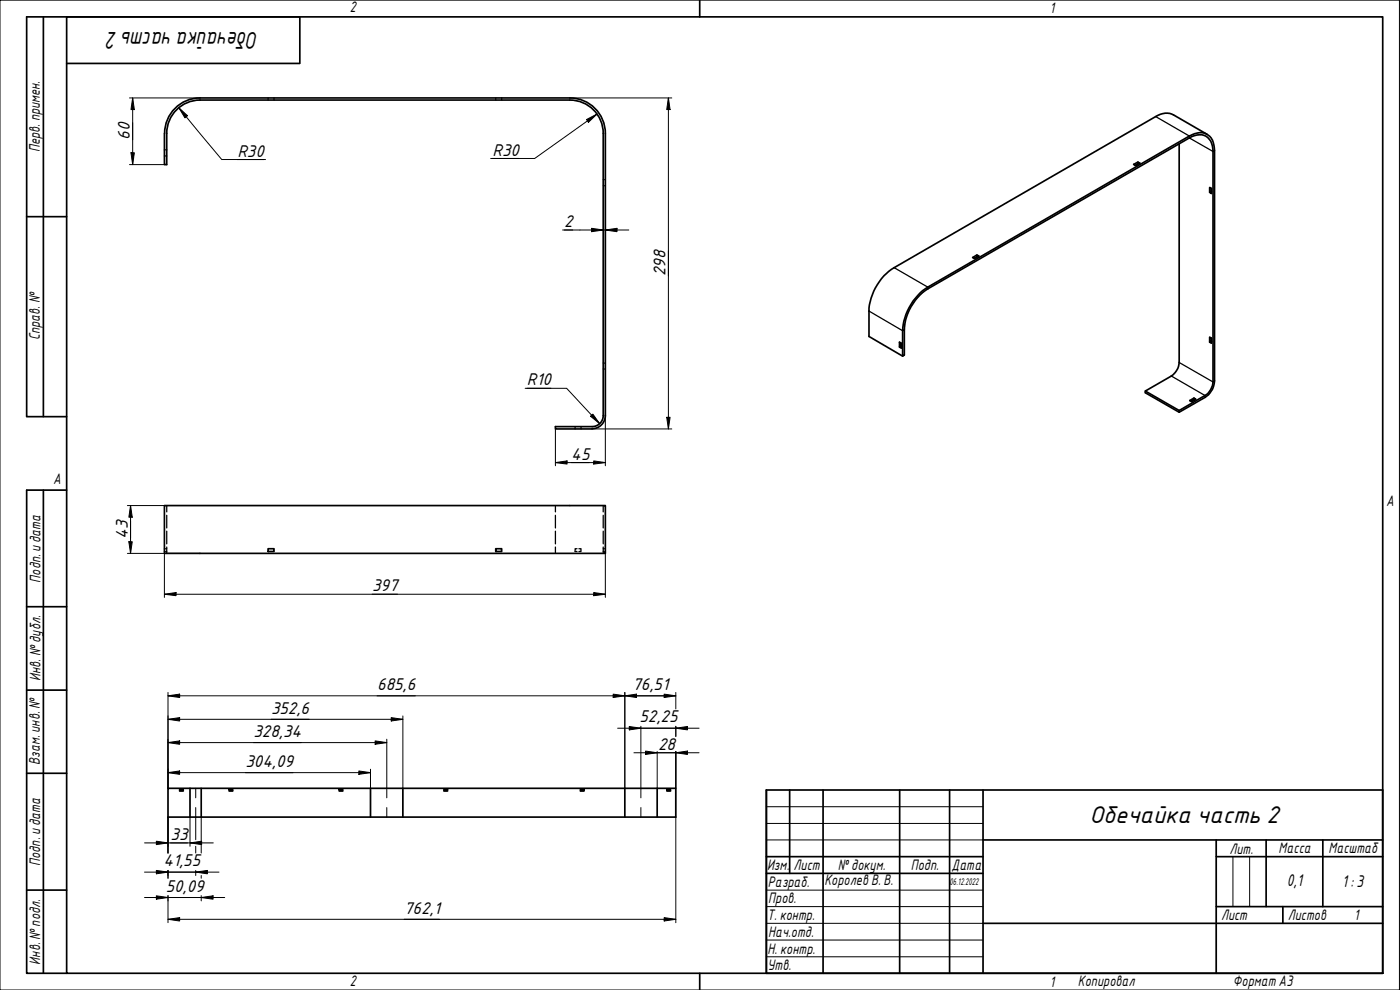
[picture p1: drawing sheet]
<svg xmlns="http://www.w3.org/2000/svg" width="420mm" height="297mm" viewBox="0 0 420 297" stroke-linecap="round" stroke-linejoin="round" font-family="sans-serif">
<g fill="none" stroke="#000" stroke-width=".38">
<path d="M80.5 29.4v.2M80.5 29.8v.2M82.2 29.4v.2M82.2 29.8v.2M148.8 29.4v.2M148.8 29.8v.2M150.6 29.4v.2M150.6 29.8v.2M49.3 46.8h.3M49.3 44.9h.3M49.8 46.8h.2M49.8 44.9h.2"/>
<path d="M181 53.9h.2M181 55.7h.2M181.5 53.9h.2M181.5 55.7h.2M181 109h.2M181 110.7h.2M181.5 109h.2M181.5 110.7h.2M172.6 128v.3M172.6 128.4v.3M174.4 128v.3M174.4 128.4v.3"/>
<path d="M50 151.7v1.9M50 154.6v3.8M50 159.4v3.8M166.7 151.7v1.9M166.7 154.6v3.8M166.7 159.4v3.8M181 151.7v1.9M181 154.6v3.8M181 159.4v3.8M49.3 165.5h.3M49.3 164.6h.3M49.8 165.5h.2"/>
<path d="M49.8 164.6h.2M50 164.1v1.9M166.7 164.1v1.9M172.6 165.1v.4h.6M173.2 164.6h-.6v.3M173.7 164.6h.7v.3M174.4 165.1v.4h-.7M181 165.5h.2M181 164.6h.2M181 164.1v1.9M181.5 165.5h.2M181.5 164.6h.2"/>
</g>
<g fill="none" stroke="#000" stroke-width=".51">
<path d="M171 29.4h-111a10.6 10.6 0 0 0-10.6 10.6M171 30h-111a10 10 0 0 0-10 10M171 30a10 10 0 0 1 10 10M171 29.4a10.6 10.6 0 0 1 10.7 10.6M49.3 40.1v9.3h.7v-9.3M181 40.1v84.6a3.3 3.3 0 0 1-3.3 3.3h-11v.7l11-.1a4 4 0 0 0 4-3.9v-84.6M341.5 48.6l-1.3 .7 .6 .4 1.3-.8-.6-.3 .1 .6M341.5 49.1l-.8 .5M353.9 43.2v65.6a5.4 5.4 0 0 1-2.4 4l-7.8 4.5 10.2 5.9 7.7-4.5a5.2 5.2 0 0 0 2.4-4.1v-69.1a4.3 4.3 0 0 0-4.7-5l-2.4 .9-78.5 45.3a15.6 15.6 0 0 0-7 12.2v7.6l-.5 .4v-7.7a16.8 16.8 0 0 1 7.5-13l78.5-45.4a5 5 0 0 1 6.1 .1 6.2 6.2 0 0 1 1.5 4.3v69.1a6 6 0 0 1-2.9 4.9l-7.7 4.5v-.5M362.3 40.3l-10.1-5.8a5.2 5.2 0 0 0-5.4 .5l-78.4 45.3a16.5 16.5 0 0 0-7.6 13v7.7l10.1 5.9M363.5 56.5v1M363.6 57.5l-.6 .2v-1.5l.6 .4v1.5l-.6-.4"/>
<path d="M293.2 76.5l-1.3 .8 .6 .3 1.3-.8-.6-.3v.6M293.2 77.1l-.8 .4M270.4 102.9v1l-.5 .2v-1.4l.6 .3v1.4l-.6-.3M270.4 103.9h.1M343.7 117.3v.5l10.2 5.9M358.3 119.4l.6 .4-1.3 .7-.5-.3 1.2-.8v.6l-.8 .4M363.5 101.4v.9M363.6 102.4l-.6 .3v-1.6l.6 .4v1.5l-.6-.3M358.3 120l.1 .1M49.3 151.7h132.4v14.3h-132.4zM80.5 164.6h1.7v.9h-1.7zM148.8 164.6h1.8v.9h-1.8z"/>
<path d="M50.4 236.5h152.4v8.7h-152.4zM53.9 236.9h1.1v.4h-1.1zM68.8 236.9h1v.4h-1zM101.8 236.9h1.1v.4h-1.1zM133.2 236.9h1.1v.4h-1.1zM174.2 236.9h1.1v.4h-1.1zM200.2 236.9h1v.4h-1z"/>
</g>
<path d="M346.8 35l10.1 5.8v.6l7.1 4.1 .5-.3M260.8 93.3l10.1 5.9 .5-.3M268.4 80.3l10 5.9v.5M351.5 112.8l10.1 5.9v.5M353.9 108.8l10.1 5.8 .5-.3" fill="none" stroke="#000" stroke-width=".38"/>
<path d="M57 236.5v8.7M60.4 236.5v8.7M111.2 236.5v8.7M120.9 236.5v8.7M187.5 236.5v8.7M197.2 236.5v8.7" fill="none" stroke="#000" stroke-width=".51"/>
<path d="M58.7 236.5v2.9M116.1 236.5v2.9M192.3 236.5v2.9M58.7 242.3v2.9M116.1 242.3v2.9M192.3 242.3v2.9" fill="none" stroke="#000" stroke-width=".3"/>
<path d="M20 5.1h395v286.9h-395zM210 0v5.1M210 292v5" fill="none" stroke="#000" stroke-width=".51"/>
<path d="M0 0h420v297h-420z" fill="none" stroke="#000" stroke-width=".3"/>
<g fill="none" stroke="#000" stroke-width=".51">
<path d="M230 237h185v55h-185zM237 237v25.1M247 237v55M270 237v55M285 237v55M295 237v55M230 257h65M295 252h120M365 257h50M365 252v40M380 252v20M397 252v20"/>
<path d="M230 262.1h65M295 277h120M365 272h50M385 272v5"/>
</g>
<path d="M230 242h65M230 247.1h65M230 252h65M370 257v15M375 257v15M230 267.1h65M230 272h65M230 277h65M230 282.1h65M230 287.1h65" fill="none" stroke="#000" stroke-width=".3"/>
<path d="M13 5.1v119.9M20 19h70v-13.9h-82v119.9h12M8 65h12M13 147.1v144.9M20 147.1h-12v144.9h12M8 182h12M8 207.1h12M8 232h12M8 267.1h12" fill="none" stroke="#000" stroke-width=".51"/>
<g fill="none" stroke="#000" stroke-width=".3">
<path d="M38.9 29.4h21.1M39.8 29.4l.5 3.5h-1zM39.8 29.4v20M53.7 32.3l2.6 2.4-.8 .7zM53.7 32.3l12.8 15.6h13.2M171 29.4h30.6M176 35.9l3.2-1.7-2.6 2.5zM179.2 34.2l-18.7 13.3h-13.2M200.6 29.4l.5 3.5h-1zM200.6 29.4v99.3M38.9 49.4h10.4M39.3 45.8h1l-.5 3.6z"/>
<path d="M71.2 47.9h8M147.8 47.5h8M168.8 69h19.9M177.5 68.5l3.5 .5-3.5 .5zM181.7 69l3.5-.5v1zM157.6 116.5h12.5l9.9 10.6M158.1 116.5h7.3M166.7 138.8l3.5-.5v.9zM166.7 138.8h15M166.7 128.7v11M177.2 124.9l.7-.6 2.1 2.8zM177.7 128.7h23.9"/>
<path d="M178.2 138.3l3.5 .5-3.5 .4zM181.7 124.7v15M200.1 125.2h1l-.5 3.5zM38.2 151.7h21.8M39.2 151.7l.5 3.5h-1zM39.2 151.7v14.3M38.2 166h21.8M38.7 162.5h1l-.5 3.5zM49.3 178.3l3.5-.5v.9zM49.3 178.3h132.4M49.3 166v13.2M178.2 177.8l3.5 .5-3.5 .4z"/>
<path d="M181.7 166v13.2M50.4 215.8l3.5-.5v1zM50.4 208.8l3.5-.5v1zM50.4 207.8v28.7M50.4 215.8h70.5M50.4 208.8h152.4M117.4 215.3l3.5 .5-3.5 .5zM120.9 214.8v21.7M184 208.3l3.5 .5-3.5 .5zM185.4 218.5h24.4M187.5 208.8l3.5-.5v1zM187.5 207.8v28.7"/>
<path d="M188.8 218l3.5 .5-3.5 .5zM192.3 217.9v18.6M199.3 208.3l3.5 .5-3.5 .5zM202.8 218.5l3.5-.5v1zM202.8 207.8v4.9M202.8 217.9v3.1M50.4 231.8l3.5-.5v1zM50.4 222.8l3.5-.5v1zM50.4 231.8h60.8M50.4 222.8h65.7M107.7 231.3l3.5 .5-3.5 .5zM111.2 230.8v5.7"/>
<path d="M112.6 222.3l3.5 .5-3.5 .5zM116.1 221.8v14.7M190.2 225.9h19.6M193.7 225.3l3.5 .6-3.5 .5zM197.2 225.5v11M202.8 225.9l3.5-.6v1.1zM202.8 225.5v11M43.4 252.9h20.6M46.9 252.4l3.5 .5-3.5 .5zM50.4 245.2v10.8M57 252.9l3.5-.5v1zM57 245.2v8.7"/>
<path d="M58.7 245.2v6.8M58.7 253.9v2.1M60.4 245.2v10.8M202.8 245.2v31.6M43.4 261.7h22.3M43.4 269.3h24M46.9 261.2l3.5 .5-3.5 .5zM46.9 268.8l3.5 .5-3.5 .5zM50.4 275.8l3.5-.5v1zM50.4 261.2v2.3M50.4 268.7v8.1M50.4 275.8h152.4"/>
<path d="M58.7 261.7l3.5-.5v1zM58.7 261.2v1.5M60.4 269.3l3.5-.5v1zM60.4 262.7v.8M60.4 268.7v1.6M199.3 275.3l3.5 .5-3.5 .5z"/>
</g>
<g fill="#000">
<path d="M39.8 29.4l.5 3.5h-1z" fill-rule="evenodd"/>
<path d="M53.7 32.3l2.6 2.4-.8 .7z" fill-rule="evenodd"/>
<path d="M176 35.9l3.2-1.7-2.6 2.5z" fill-rule="evenodd"/>
<path d="M200.6 29.4l.5 3.5h-1z" fill-rule="evenodd"/>
<path d="M39.3 45.8h1l-.5 3.6z" fill-rule="evenodd"/>
<path d="M177.5 68.5l3.5 .5-3.5 .5z" fill-rule="evenodd"/>
<path d="M181.7 69l3.5-.5v1z" fill-rule="evenodd"/>
<path d="M166.7 138.8l3.5-.5v.9z" fill-rule="evenodd"/>
<path d="M177.2 124.9l.7-.6 2.1 2.8z" fill-rule="evenodd"/>
<path d="M178.2 138.3l3.5 .5-3.5 .4z" fill-rule="evenodd"/>
<path d="M200.1 125.2h1l-.5 3.5z" fill-rule="evenodd"/>
<path d="M39.2 151.7l.5 3.5h-1z" fill-rule="evenodd"/>
<path d="M38.7 162.5h1l-.5 3.5z" fill-rule="evenodd"/>
<path d="M49.3 178.3l3.5-.5v.9z" fill-rule="evenodd"/>
<path d="M178.2 177.8l3.5 .5-3.5 .4z" fill-rule="evenodd"/>
<path d="M50.4 215.8l3.5-.5v1z" fill-rule="evenodd"/>
<path d="M50.4 208.8l3.5-.5v1z" fill-rule="evenodd"/>
<path d="M117.4 215.3l3.5 .5-3.5 .5z" fill-rule="evenodd"/>
<path d="M184 208.3l3.5 .5-3.5 .5z" fill-rule="evenodd"/>
<path d="M188.8 218l3.5 .5-3.5 .5z" fill-rule="evenodd"/>
<path d="M187.5 208.8l3.5-.5v1z" fill-rule="evenodd"/>
<path d="M199.3 208.3l3.5 .5-3.5 .5z" fill-rule="evenodd"/>
<path d="M202.8 218.5l3.5-.5v1z" fill-rule="evenodd"/>
<path d="M50.4 231.8l3.5-.5v1z" fill-rule="evenodd"/>
<path d="M50.4 222.8l3.5-.5v1z" fill-rule="evenodd"/>
<path d="M107.7 231.3l3.5 .5-3.5 .5z" fill-rule="evenodd"/>
<path d="M112.6 222.3l3.5 .5-3.5 .5z" fill-rule="evenodd"/>
<path d="M193.7 225.3l3.5 .6-3.5 .5z" fill-rule="evenodd"/>
<path d="M202.8 225.9l3.5-.6v1.1z" fill-rule="evenodd"/>
<path d="M46.9 252.4l3.5 .5-3.5 .5z" fill-rule="evenodd"/>
<path d="M57 252.9l3.5-.5v1z" fill-rule="evenodd"/>
<path d="M46.9 261.2l3.5 .5-3.5 .5z" fill-rule="evenodd"/>
<path d="M46.9 268.8l3.5 .5-3.5 .5z" fill-rule="evenodd"/>
<path d="M50.4 275.8l3.5-.5v1z" fill-rule="evenodd"/>
<path d="M58.7 261.7l3.5-.5v1z" fill-rule="evenodd"/>
<path d="M60.4 269.3l3.5-.5v1z" fill-rule="evenodd"/>
<path d="M199.3 275.3l3.5 .5-3.5 .5z" fill-rule="evenodd"/>
</g>
<g font-size="7">
<text x="77.6" y="9.5" transform="rotate(180 77.6 9.5)">Обечайка часть 2</text>
<text x="327" y="247">Обечайка часть 2</text>
</g>
<g font-size="4.9">
<text x="38.9" y="41.9" transform="rotate(-90 38.9 41.9)">60</text>
<text x="71.2" y="47">R30</text>
<text x="147.8" y="46.7">R30</text>
<text x="169.4" y="68.1">2</text>
<text x="199.7" y="82.9" transform="rotate(-90 199.7 82.9)">298</text>
<text x="158.1" y="115.6">R10</text>
<text x="171.4" y="137.9">45</text>
<text x="38.4" y="161.6" transform="rotate(-90 38.4 161.6)">43</text>
<text x="111.7" y="177.3">397</text>
<text x="113.2" y="207">685,6</text>
<text x="189.8" y="207">76,51</text>
<text x="81.3" y="214.1">352,6</text>
<text x="76.1" y="221.1">328,34</text>
<text x="191.9" y="216.7">52,25</text>
<text x="197.5" y="225">28</text>
<text x="73.7" y="230.1">304,09</text>
<text x="51.2" y="252.1">33</text>
<text x="49" y="260">41,55</text>
<text x="49.7" y="267.5">50,09</text>
<text x="386.2" y="265.9">0,1</text>
<text x="402.8" y="266.2">1: 3</text>
<text x="121.3" y="274.1">762,1</text>
</g>
<g font-size="4.4">
<text x="105" y="3.7">2</text>
<text x="315" y="3.8">1</text>
<text x="11.9" y="45.6" transform="rotate(-90 11.9 45.6)">Перв. примен.</text>
<text x="12" y="102.2" transform="rotate(-90 12 102.2)">Справ. №</text>
<text x="16" y="145.2">A</text>
<text x="416" y="151.7">A</text>
<text x="12.2" y="174.8" transform="rotate(-90 12.2 174.8)">Подп. идата</text>
<text x="12.2" y="204.3" transform="rotate(-90 12.2 204.3)">Инв. №дубл.</text>
<text x="12" y="229.5" transform="rotate(-90 12 229.5)">Взам. инв. №</text>
<text x="369" y="256.1">Лит.</text>
<text x="383.7" y="256.1">Масса</text>
<text x="398.7" y="256.1">Масштаб</text>
<text x="12.1" y="259.8" transform="rotate(-90 12.1 259.8)">Подп. идата</text>
<text x="230.2" y="261.1">Изм.</text>
<text x="238.2" y="261.1">Лист</text>
<text x="251.5" y="261">№докум.</text>
<text x="273.4" y="261.2">Подп.</text>
<text x="285.6" y="261.2">Дата</text>
<text x="230.4" y="266.1">Разраб.</text>
<text x="247.4" y="265.7">Королев В. В.</text>
<text x="230.6" y="271.1">Пров.</text>
<text x="230.3" y="276.1">Т. контр.</text>
<text x="230.5" y="281.1">Нач.отд.</text>
<text x="366.5" y="276.1">Лист</text>
<text x="386.5" y="276.1">Листов</text>
<text x="406.4" y="276">1</text>
<text x="230.4" y="286.1">Н. контр.</text>
<text x="12.1" y="289.4" transform="rotate(-90 12.1 289.4)">Инв. №подл.</text>
<text x="230.3" y="291.1">Утв.</text>
<text x="105" y="295.9">2</text>
<text x="315" y="296.1">1</text>
<text x="323.5" y="295.8">Копировал</text>
<text x="370" y="295.8">Формат А3</text>
</g>
<text font-size="2.8" x="285" y="265.5">06.12.2022</text>
</svg>
